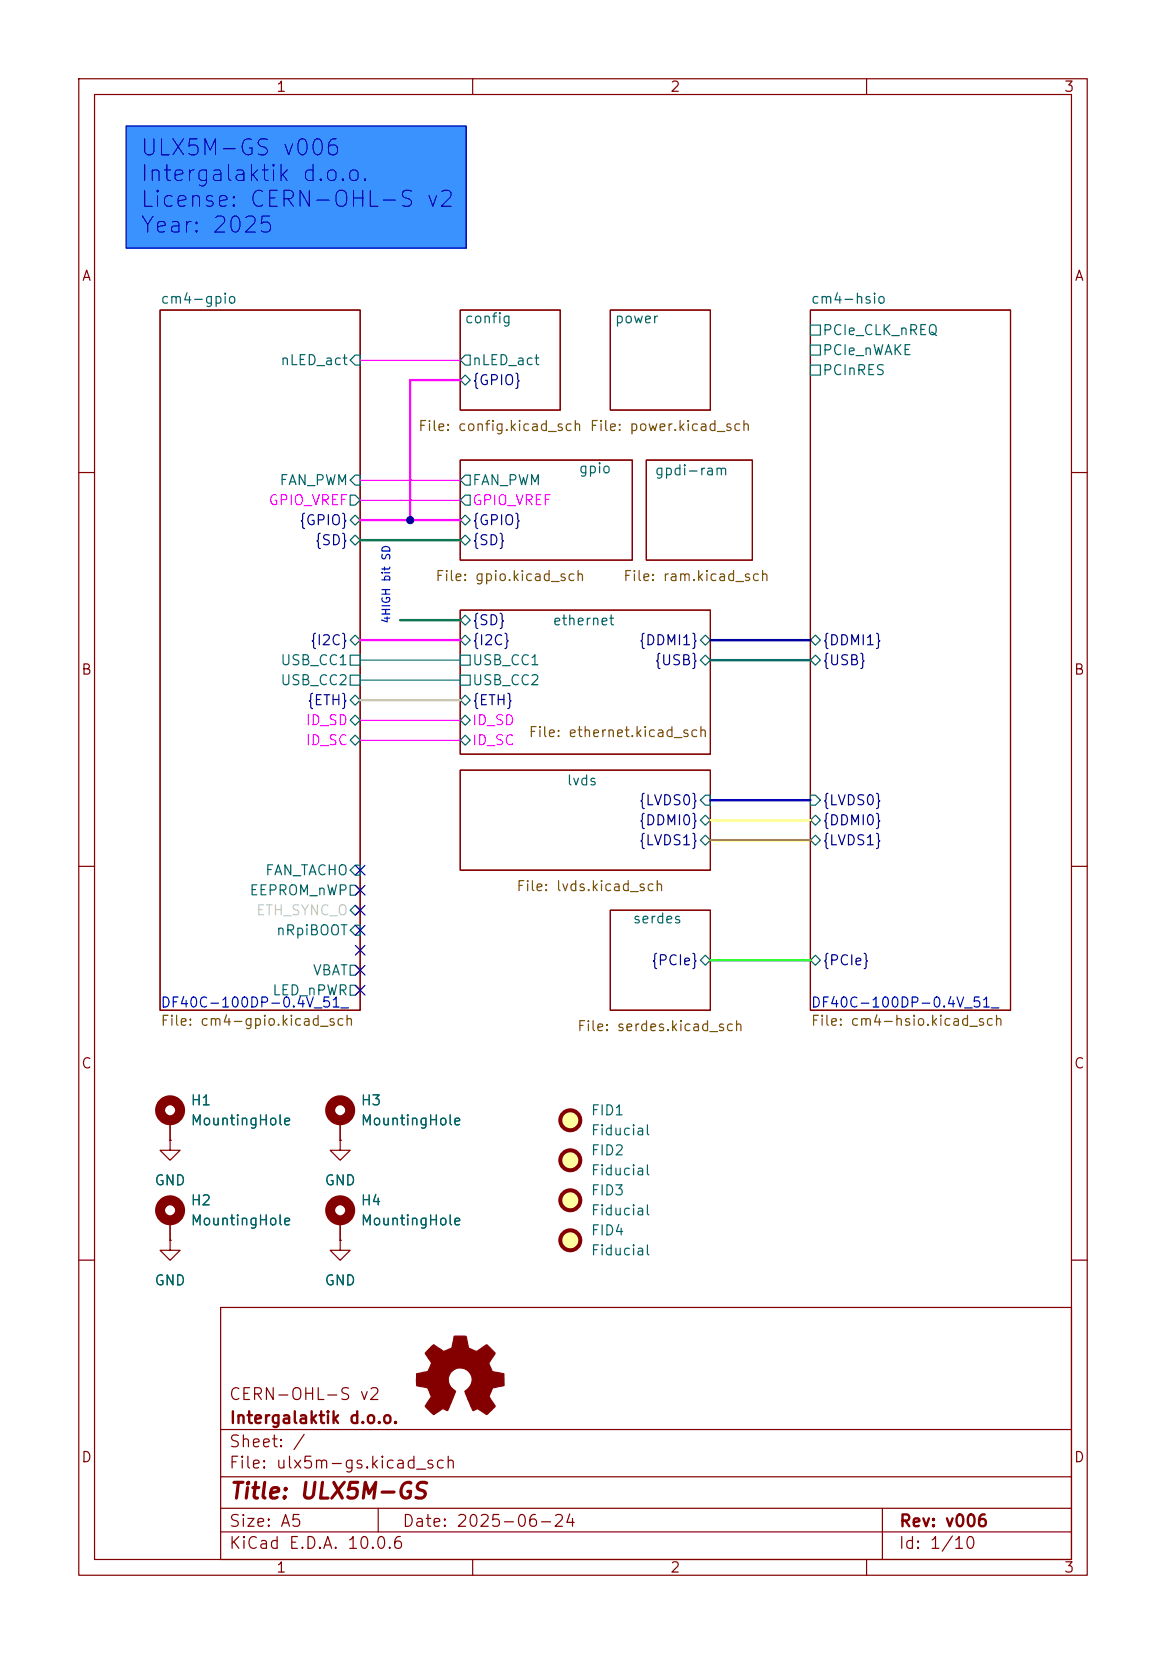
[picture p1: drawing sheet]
<svg xmlns="http://www.w3.org/2000/svg" width="148mm" height="210mm" viewBox="0 0 148 210" stroke-linecap="round" stroke-linejoin="round" font-family="sans-serif">
<g fill="none" stroke="#840000" stroke-width=".15">
<path d="M10 10h128v190h-128zM12 12h124v186h-124zM60 10v2M110 10v2M20.3 39.4h25.4v88.9h-25.4zM58.4 39.4h12.7v12.7h-12.7zM77.5 39.4h12.7v12.7h-12.7zM102.9 39.4h25.4v88.9h-25.4zM58.4 58.4h21.9v12.7h-21.9zM82 58.4h13.5v12.7h-13.5zM10 60h2M58.4 77.5h31.8v18.3h-31.8z"/>
<path d="M136 60h2M58.4 97.8h31.8v12.7h-31.8zM10 110h2M77.5 115.6h12.7v12.7h-12.7zM136 110h2M10 160h2M28 166h108v32h-108zM136 160h2M28 194.5h108M28 191.5h108M28 187.5h108M28 181.5h108"/>
<path d="M48 191.5v3M60 198v2M110 198v2M112 191.5v6.5"/>
</g>
<path d="M16 16h43.2v15.5h-43.2z" fill="#3a92ff"/>
<g fill="none" stroke="#840000" stroke-width=".15">
<path d="M20.3 39.4h25.4v88.9h-25.4zM58.4 39.4h12.7v12.7h-12.7zM77.5 39.4h12.7v12.7h-12.7zM102.9 39.4h25.4v88.9h-25.4zM58.4 58.4h21.9v12.7h-21.9zM82 58.4h13.5v12.7h-13.5zM58.4 77.5h31.8v18.3h-31.8zM58.4 97.8h31.8v12.7h-31.8zM77.5 115.6h12.7v12.7h-12.7zM21.6 144.8v1.3h1.3l-1.3 1.2-1.3-1.2h1.3M21.6 144.8h.1M21.6 157.5v1.3h1.3l-1.3 1.2-1.3-1.2h1.3"/>
<path d="M21.6 157.5h.1M21.6 142.2v2.6M21.6 154.9v2.6M43.2 144.8v1.3h1.2l-1.2 1.2-1.3-1.2h1.3M43.2 144.8h.1M43.2 157.5v1.3h1.2l-1.2 1.2-1.3-1.2h1.3M43.2 157.5h.1M43.2 142.2v2.6M43.2 154.9v2.6"/>
</g>
<g fill="none" stroke="#006464" stroke-width=".15">
<path d="M44.4 45.7l.7-.6h.6v1.3h-.6zM58.4 48.3l.7-.7 .6 .7-.6 .6zM59.1 45.1h.6v1.3h-.6l-.7-.7zM102.9 41.3h1.2v1.2h-1.2zM102.9 43.8h1.2v1.3h-1.2zM102.9 46.4h1.2v1.2h-1.2zM44.4 66l.7-.6 .6 .6-.6 .7zM44.4 68.6l.7-.7 .6 .7-.6 .6zM44.4 61l.7-.7h.6v1.3h-.6zM44.4 62.9h.7l.6 .6-.6 .6h-.7zM58.4 78.7l.7-.6 .6 .6-.6 .7zM58.4 66l.7-.6 .6 .6-.6 .7z"/>
<path d="M58.4 68.6l.7-.7 .6 .7-.6 .6zM59.1 60.3h.6v1.3h-.6l-.7-.6zM59.1 62.9h.6v1.2h-.6l-.7-.6zM44.4 88.9l.7-.6 .6 .6-.6 .6zM44.4 81.3l.7-.7 .6 .7-.6 .6zM44.4 94l.7-.7 .6 .7-.6 .6zM44.4 83.2h1.3v1.3h-1.3zM44.4 85.7h1.3v1.3h-1.3zM45.1 90.8l.6 .6-.6 .7-.7-.7zM58.4 81.3l.7-.7 .6 .7-.6 .6zM58.4 94l.7-.7 .6 .7-.6 .6zM58.4 83.2h1.3v1.3h-1.3z"/>
<path d="M58.4 85.7h1.3v1.3h-1.3zM59.1 88.3l.6 .6-.6 .6-.7-.6zM59.1 90.8l.6 .6-.6 .7-.7-.7zM88.9 83.8l.6-.6 .7 .6-.7 .7zM88.9 81.3l.6-.7 .7 .7-.7 .6zM102.9 83.8l.6-.6 .6 .6-.6 .7zM102.9 81.3l.6-.7 .6 .7-.6 .6zM44.4 112.4h.7l.6 .6-.6 .7h-.7zM44.4 115.6l.7-.7 .6 .7-.6 .6zM45.1 109.9h.6v1.2h-.6l-.7-.6zM45.1 117.5h.6v1.2h-.6l-.7-.6zM88.9 104.1l.6-.6 .7 .6-.7 .7z"/>
<path d="M88.9 106.7l.6-.7 .7 .7-.7 .6zM89.5 101h.7v1.2h-.7l-.6-.6zM102.9 104.1l.6-.6 .6 .6-.6 .7zM102.9 101h.6l.6 .6-.6 .6h-.6zM102.9 106.7l.6-.7 .6 .7-.6 .6zM44.4 125.1h.7l.6 .6-.6 .7h-.7zM44.4 122.6h.7l.6 .6-.6 .6h-.7zM88.9 121.9l.6-.6 .7 .6-.7 .7zM103.5 121.3l.6 .6-.6 .7-.6-.7z"/>
</g>
<g fill="none" stroke="#840000" stroke-width="1.3">
<circle cx="21.6" cy="153.7" r="1.27"/>
<circle cx="21.6" cy="141" r="1.27"/>
<circle cx="43.2" cy="141" r="1.27"/>
<circle cx="43.2" cy="153.7" r="1.27"/>
</g>
<g fill="#ffffc2" stroke="#ffffc2" stroke-width=".13">
<circle cx="72.4" cy="147.3" r="1.27"/>
<circle cx="72.4" cy="142.2" r="1.27"/>
<circle cx="72.4" cy="152.4" r="1.27"/>
<circle cx="72.4" cy="157.5" r="1.27"/>
</g>
<g fill="none" stroke="#840000" stroke-width=".51">
<circle cx="72.4" cy="142.2" r="1.27"/>
<circle cx="72.4" cy="157.5" r="1.27"/>
<circle cx="72.4" cy="152.4" r="1.27"/>
<circle cx="72.4" cy="147.3" r="1.27"/>
</g>
<path d="M54.5 171.2l.6-.5 1.2 .9 .8-.4a.27 .27 0 0 0 .3-.3l.3-1.3 1.5 .1 .3 1.5 1 .4 1.3-.9 1 1.1-.7 1.3 .4 1 1.5 .3v1.5l-1.4 .3-.4 .7-.1 .4 .8 1.2-1.1 1.1-1.2-.8-.6 .3-1-2.4a1.54 1.54 0 0 0 .6-2.4 1.54 1.54 0 0 0-2.4 0 1.61 1.61 0 0 0 .6 2.4l-1 2.4-.6-.3-1.1 .8a1.65 1.65 0 0 1-.8-.7l-.3-.4 .8-1.2-.5-1.1-1.3-.2a1.64 1.64 0 0 1-.1-1.1v-.5l1.2-.2a.83 .83 0 0 0 .5-.8l.2-.3-.8-1.3z" fill="#840000" stroke="#840000" stroke-width=".15"/>
<path d="M90.2 101.6h12.7" fill="none" stroke="#0000c2" stroke-width=".3"/>
<path d="M58.4 48.3h-6.3v17.7M45.7 66h12.7M45.7 81.3h12.7" fill="none" stroke="#f0f" stroke-width=".3"/>
<path d="M90.2 106.7h12.7" fill="none" stroke="#f90" stroke-width=".3"/>
<path d="M45.7 68.6h12.7M50.8 78.7h7.6" fill="none" stroke="#008400" stroke-width=".3"/>
<path d="M90.2 121.9h12.7" fill="none" stroke="#0f0" stroke-width=".3"/>
<path d="M90.2 104.1h12.7" fill="none" stroke="#ff0" stroke-width=".3"/>
<path d="M90.2 81.3h12.7" fill="none" stroke="#000084" stroke-width=".3"/>
<path d="M90.2 83.8h12.7" fill="none" stroke="#008484" stroke-width=".3"/>
<path d="M45.7 88.9h12.7" fill="none" stroke="#c2c2c2" stroke-width=".3"/>
<path d="M45.7 45.7h12.7M45.7 61h12.7M45.7 63.5h12.7M45.7 94h12.7M45.7 91.4h12.7" fill="none" stroke="#f0f" stroke-width=".15"/>
<path d="M45.7 83.8h12.7M45.7 86.4h12.7" fill="none" stroke="#008484" stroke-width=".15"/>
<g fill="none" stroke="#000084" stroke-width=".15">
<path d="M45.1 112.4l1.2 1.2M45.1 109.9l1.2 1.2M45.1 115l1.2 1.2M45.1 117.5l1.2 1.2M46.3 112.4l-1.2 1.2M46.3 109.9l-1.2 1.2M46.3 115l-1.2 1.2M46.3 117.5l-1.2 1.2M45.1 125.1l1.2 1.2M45.1 122.6l1.2 1.2M45.1 120l1.2 1.3M46.3 125.1l-1.2 1.2"/>
<path d="M46.3 122.6l-1.2 1.2M46.3 120l-1.2 1.3"/>
</g>
<path d="M16 16h43.2v15.5h-43.2z" fill="none" stroke="#0000c2" stroke-width=".15"/>
<circle cx="52.1" cy="66" r=".46" fill="#000084" stroke="#000084" stroke-width=".13"/>
<g font-size="2" fill="#0000c2">
<text x="17.7" y="20.3">ULX5M-GS v006</text>
<text x="17.7" y="23.5">Intergalaktik d.o.o.</text>
<text x="17.7" y="26.8">License: CERN-OHL-S v2</text>
<text x="17.7" y="30.1">Year: 2025</text>
</g>
<text font-size="2" fill="#840000" x="29" y="190.8">Title: ULX5M-GS</text>
<g font-size="1.5" fill="#840000">
<text x="29" y="178.1">CERN-OHL-S v2</text>
<text x="29" y="184.1">Sheet: /</text>
<text x="29.1" y="181.1">Intergalaktik d.o.o.</text>
<text x="29" y="186.8">File: ulx5m-gs.kicad_sch</text>
<text x="29" y="197">KiCad E.D.A. 10.0.6</text>
<text x="29" y="194.2">Size: A5</text>
<text x="51" y="194.2">Date: 2025-06-24</text>
<text x="114" y="197">Id: 1/10</text>
<text x="114.1" y="194.2">Rev: v006</text>
</g>
<g font-size="1.3" fill="#840000">
<text x="35" y="12">1</text>
<text x="85" y="12">2</text>
<text x="135" y="12">3</text>
<text x="10.3" y="36">A</text>
<text x="136.3" y="36">A</text>
<text x="10.2" y="86">B</text>
<text x="136.2" y="86">B</text>
<text x="10.2" y="136">C</text>
<text x="136.2" y="136">C</text>
<text x="10.2" y="186">D</text>
<text x="136.2" y="186">D</text>
<text x="35" y="200">1</text>
<text x="85" y="200">2</text>
<text x="135" y="200">3</text>
</g>
<g font-size="1.3" fill="#006464">
<text x="20.3" y="38.9">cm4-gpio</text>
<text x="58.9" y="41.4">config</text>
<text x="78" y="41.4">power</text>
<text x="102.8" y="38.9">cm4-hsio</text>
<text x="35.5" y="46.7">nLED_act</text>
<text x="59.9" y="46.7">nLED_act</text>
<text x="104.3" y="42.9">PCIe_CLK_nREQ</text>
<text x="104.3" y="45.4">PCIe_nWAKE</text>
<text x="104.3" y="48">PCInRES</text>
<text x="35.4" y="61.9">FAN_PWM</text>
<text x="59.9" y="61.9">FAN_PWM</text>
<text x="73.4" y="60.4">gpio</text>
<text x="83" y="60.7">gpdi-ram</text>
<text x="70.1" y="79.7">ethernet</text>
<text x="35.5" y="84.8">USB_CC1</text>
<text x="35.5" y="87.3">USB_CC2</text>
<text x="59.9" y="84.8">USB_CC1</text>
<text x="59.9" y="87.3">USB_CC2</text>
<text x="71.9" y="100">lvds</text>
<text x="31.6" y="114">EEPROM_nWP</text>
<text x="33.6" y="111.5">FAN_TACHO</text>
<text x="35" y="119.1">nRpiBOOT</text>
<text x="80.2" y="117.6">serdes</text>
<text x="39.6" y="124.2">VBAT</text>
<text x="34.5" y="126.7">LED_nPWR</text>
<text x="24.1" y="140.7">H1</text>
<text x="24.1" y="143.2">MountingHole</text>
<text x="45.7" y="140.7">H3</text>
<text x="45.7" y="143.2">MountingHole</text>
<text x="74.9" y="141.9">FID1</text>
<text x="74.9" y="147">FID2</text>
<text x="74.9" y="149.6">Fiducial</text>
<text x="74.9" y="144.5">Fiducial</text>
<text x="19.5" y="150.8">GND</text>
<text x="24.1" y="153.4">H2</text>
<text x="24.1" y="155.9">MountingHole</text>
<text x="41.1" y="150.8">GND</text>
<text x="45.7" y="153.4">H4</text>
<text x="45.7" y="155.9">MountingHole</text>
<text x="74.9" y="152.1">FID3</text>
<text x="74.9" y="154.6">Fiducial</text>
<text x="74.9" y="157.2">FID4</text>
<text x="74.9" y="159.7">Fiducial</text>
<text x="19.5" y="163.5">GND</text>
<text x="41.1" y="163.5">GND</text>
</g>
<g font-size="1.3" fill="#000084">
<text x="59.9" y="49.2">{GPIO}</text>
<text x="37.9" y="67">{GPIO}</text>
<text x="39.9" y="69.5">{SD}</text>
<text x="59.9" y="67">{GPIO}</text>
<text x="59.9" y="69.5">{SD}</text>
<text x="39.3" y="82.2">{I2C}</text>
<text x="59.9" y="82.2">{I2C}</text>
<text x="59.9" y="79.7">{SD}</text>
<text x="81" y="82.2">{DDMI1}</text>
<text x="104.3" y="82.2">{DDMI1}</text>
<text x="38.9" y="89.9">{ETH}</text>
<text x="59.9" y="89.9">{ETH}</text>
<text x="83" y="84.8">{USB}</text>
<text x="104.3" y="84.8">{USB}</text>
<text x="81" y="105.1">{DDMI0}</text>
<text x="81" y="102.6">{LVDS0}</text>
<text x="81" y="107.6">{LVDS1}</text>
<text x="104.3" y="105.1">{DDMI0}</text>
<text x="104.3" y="102.6">{LVDS0}</text>
<text x="104.3" y="107.6">{LVDS1}</text>
<text x="82.6" y="122.9">{PCIe}</text>
<text x="104.3" y="122.9">{PCIe}</text>
</g>
<g font-size="1.3" fill="#725600">
<text x="53" y="55">File: config.kicad_sch File: power.kicad_sch</text>
<text x="55.2" y="74.1">File: gpio.kicad_sch</text>
<text x="79" y="74.1">File: ram.kicad_sch</text>
<text x="67" y="93.9">File: ethernet.kicad_sch</text>
<text x="65.5" y="113.5">File: lvds.kicad_sch</text>
<text x="20.3" y="130.6">File: cm4-gpio.kicad_sch</text>
<text x="73.2" y="131.2">File: serdes.kicad_sch</text>
<text x="102.8" y="130.6">File: cm4-hsio.kicad_sch</text>
</g>
<g font-size="1.3" fill="#f0f">
<text x="34" y="64.5">GPIO_VREF</text>
<text x="59.9" y="64.5">GPIO_VREF</text>
<text x="38.7" y="94.9">ID_SC</text>
<text x="38.7" y="92.4">ID_SD</text>
<text x="59.9" y="94.9">ID_SC</text>
<text x="59.9" y="92.4">ID_SD</text>
</g>
<text font-size="1.3" fill="#c2c2c2" x="32.4" y="116.5">ETH_SYNC_O</text>
<g font-size="1.3" fill="#0000c2">
<text x="20.3" y="128.2">DF40C-100DP-0.4V_51_</text>
<text x="102.8" y="128.2">DF40C-100DP-0.4V_51_</text>
</g>
<text font-size="1" fill="#0000c2" x="49.8" y="79.2" transform="rotate(-90 49.8 79.2)">4HIGH bit SD</text>
</svg>
